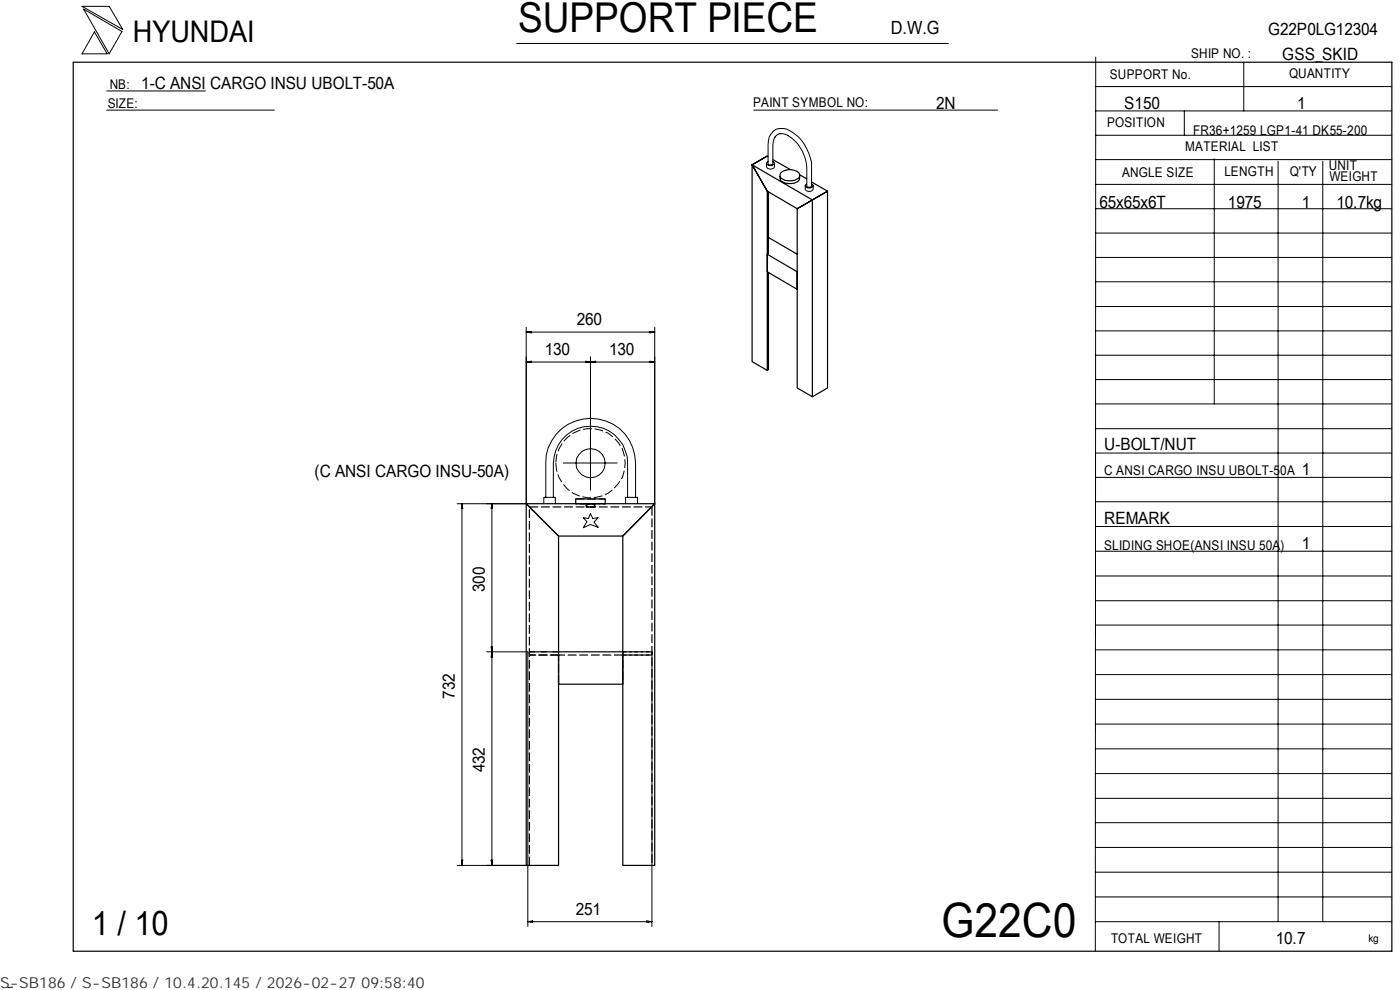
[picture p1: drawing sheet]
<svg xmlns="http://www.w3.org/2000/svg" width="297mm" height="210mm" viewBox="0 0 297 210" stroke-linecap="round" stroke-linejoin="round" font-family="sans-serif">
<g fill="none" stroke="#000" stroke-width=".21">
<path d="M17.4 1.3h5.8l2.8 5zM17.7 1.9l8.2 4.8-2.7 4.7zM20 6.8l2.7 4.6h-5.3zM22.7 19.3h20.9M109.6 9.2h91.6M232.5 18.4h62.8M232.5 12.1l-.1 189.7M263.9 13.2v10.3M22.7 23.4h35.5M159.9 23.4h51.7M162.6 34.6v.8a.96 .96 0 0 0 1.7 0v-.8M162.9 34.3l-.3 .3a.96 .96 0 0 0 1.7 0l-.3-.3"/>
<path d="M167.2 28.8a8.5 8.5 0 0 1 4 6.7v3.9a.6 .6 0 0 0 1 0v-4a9.3 9.3 0 0 0-5.2-8 2.97 2.97 0 0 0-4.1 3.2v4.1a.6 .6 0 0 0 1.1 0v-3.9v-.8l.5-1.1M167.3 28.8a1.95 1.95 0 0 0-2.9 .3M170.8 39.4v.7a.96 .96 0 0 0 1.7 0v-.7M171.2 39l-.4 .4a.96 .96 0 0 0 1.7 0l-.3-.4M232.5 39.1h62.8M232.5 33.9h62.8M232.5 28.7h62.8M232.5 23.5h62.8M251.3 23.5v5.2M257.6 33.7v52M271.2 34.2v161.3M280.6 34.2v161.3"/>
<path d="M232.5 59.8h62.8M232.5 54.6h62.8M232.5 49.4h62.8M232.5 44.3h62.8M111.6 70.4l1.1-.1v.3zM111.6 70.4h27.3M111.6 69.4v37.4h-14.6M111.6 76.8l1.1-.2v.3zM111.6 76.8h27.3M112.4 70.4v.1M112.4 76.7v.2M124.3 76.6l1 .2-1 .1z"/>
<path d="M124.6 76.7v.2M125.3 76.8l1.1-.2v.3zM125.3 75.7v28.3M126 76.7v.2M137.9 76.6l1 .2-1 .1zM137.9 70.3l1 .1-1 .2zM138.2 70.4v.1M138.2 76.7v.2M138.9 69.4v37.4M232.5 75.3h62.8M232.5 70.2h62.8M232.5 65h62.8"/>
<path d="M119.5 98.2h11.4M232.5 96.1h62.8M232.5 90.9h62.8M232.5 85.7h62.8M232.5 80.5h62.8M98 106.8l.2 1.1h-.3zM98 107.6h.1M98 106.8v76.7M104.3 107.6h.1M104.4 106.8v76.7M104.4 106.8v1.1h-.2zM115.4 106.8v-1.3h2.4v1.3"/>
<path d="M115.8 105.5v-7.3a9.5 9.5 0 0 1 9.5-9.5 9.5 9.5 0 0 1 9.5 9.5v7.3M117.4 105.5v-7.3a7.9 7.9 0 0 1 7.9-7.8 7.9 7.9 0 0 1 7.8 7.8v7.3M123.7 109.8l1.1 .2 .5-1 .5 1 1.1-.2-.9 .9 .9 1.1-1.6-.6-1.6 .7 .8-1.3zM132.7 106.8v-1.3h2.6v1.3M232.5 101.3h62.8M232.5 116.9h62.8M232.5 111.7h62.8M232.5 106.4h62.8M103.3 138.3h8.7v58.2M104.2 137.2h.2v1.1zM104.3 137.6h.1M104.3 139h.1"/>
<path d="M104.4 138.3v1.1h-.2zM138.3 138.3v58.2M232.5 137.8h62.8M232.5 132.6h62.8M232.5 122.2h62.8M232.5 127.4h62.8M232.5 158.8h62.8M232.5 153.6h62.8M232.5 148.3h62.8M232.5 143.1h62.8M232.5 179.7h62.8M232.5 174.5h62.8"/>
<path d="M232.5 169.3h62.8M232.5 164.1h62.8M97 183.5h14.6M97.9 182.4h.3l-.2 1.1zM98 182.8h.1M104.2 182.4h.2v1.1zM104.3 182.8h.1M112 195.5l1-.2v.3zM112 195.5h26.3M112.7 195.4v.2M137.2 195.3l1.1 .2-1.1 .1zM137.5 195.4v.2"/>
<path d="M232.5 195.5h62.8M232.5 190.2h62.8M232.5 185h62.8M258.6 195.5v6.3M2.7 209.4l-1 .1"/>
<circle cx="125.3" cy="98.3" r="3.1"/>
</g>
<g fill="none" stroke="#000" stroke-width=".25">
<path d="M15.5 13.2h279.8v188.6h-279.8zM159.6 35l3.2 5.5v38.1l-3.2-1.9zM162.8 33.1l-3.2 1.9 3.2 5.5 6.3 3.8 3.2-1.9-12.7-7.4 3.2-1.9 .1 .2M164 33.9l3.7 2.1M165.5 37.4v.5a2.09 2.09 0 0 0 2.4 1 1.89 1.89 0 0 0 1.7-1v-.5M165.7 36.7a2.74 2.74 0 0 1 3.9 .3v.4a2.62 2.62 0 0 1-3.5 .6 .84 .84 0 0 1-.4-1.3zM169.6 37.1l1.6 .8M172.2 38.6l3.4 1.9-6.5 3.8v38l3.2 1.8v-41.7l3.3-1.9v41.8l-3.3 1.8M163 40.7v13.1l-.2 .1v3.7l6.3 3.8v-3.8l-6.3-3.7M163 57.8v20.6l-.2 .2M163 50.4l6.1 3.5M111.6 106.8l6.9 6.9v69.8h-6.9z"/>
<path d="M111.6 106.8h27.3l-6.8 6.9h-13.6zM122.1 106.8v-1h6.3v1M138.9 106.8v76.7h-6.8v-69.8zM118.5 138.3h13.6v6.8h-13.6z"/>
</g>
<g fill="none" stroke="#000" stroke-width=".25" stroke-dasharray="1.9 .6" stroke-linecap="butt">
<path d="M112.3 107.5h26M122.1 105.8h6.3M122.1 106.8h6.3h-6.3M125.7 106.8h.4v.7h-1.6v-.7h1.2M126.1 106.8l.1 .7h-1.9v-.7h1.8M138.3 107.5v76M112.3 138.9v-.6h6.2v.6h-6.2M112.3 138.3h6.2M118.5 138.9h-6.2v-.6M132.1 138.9h-13.6M132.1 138.3h6.2v.6h-6.2M132.1 138.9h6.2v-.6h-6.2v6.8"/>
<path d="M118.5 145.1v-6.2M112.3 183.5v-76"/>
</g>
<path d="M124.5 106.8h1.6M126.1 107.5h-1.6" fill="none" stroke="#000" stroke-width=".25" stroke-dasharray=".8 .3" stroke-linecap="butt"/>
<path d="M124.3 106.8h1.9M126.2 107.5h-1.9" fill="none" stroke="#000" stroke-width=".25" stroke-dasharray="1 .3" stroke-linecap="butt"/>
<path d="M117.9 98.2a7.3 7.3 0 0 0 8.6 7.3 7.3 7.3 0 0 0 5.7-9.7 7.3 7.3 0 0 0-10.6-3.9 7.4 7.4 0 0 0-3.7 6.3" fill="none" stroke="#000" stroke-width=".21" stroke-dasharray="1.9 .6" stroke-linecap="butt"/>
<text font-size="10" x="199.7" y="198.6">G22C0</text>
<text font-size="8.7" x="109.9" y="6.9">SUPPORT PIECE</text>
<text font-size="7.2" x="19.5" y="198.3">1 / 10</text>
<text font-size="6.3" x="28.2" y="8.9">HYUNDAI</text>
<text font-size="3.9" x="189" y="7.3">D.W.G</text>
<g font-size="3.6">
<text x="269.1" y="7.5">G22P0LG12304</text>
<text x="272" y="12.7">GSS_SKID</text>
<text x="30" y="19">1-C ANSI CARGO INSU UBOLT-50A</text>
<text x="198.6" y="23.1">2N</text>
<text x="238.5" y="23.1">S150</text>
<text x="275.2" y="23.1">1</text>
<text x="233.3" y="44.1">65x65x6T</text>
<text x="260.5" y="44.1">1975</text>
<text x="276.2" y="44.1">1</text>
<text x="283.5" y="44.1">10.7kg</text>
<text x="122.3" y="68.9">260</text>
<text x="115.6" y="75.3">130</text>
<text x="129.2" y="75.3">130</text>
<text x="234.3" y="95.4">U-BOLT/NUT</text>
<text x="66.7" y="101.2">(C ANSI CARGO INSU-50A)</text>
<text x="276.2" y="100.7">1</text>
<text x="234.3" y="111.2">REMARK</text>
<text x="276.2" y="116.4">1</text>
<text x="102.9" y="125.6" transform="rotate(-90 102.9 125.6)">300</text>
<text x="96.5" y="148.2" transform="rotate(-90 96.5 148.2)">732</text>
<text x="102.9" y="163.8" transform="rotate(-90 102.9 163.8)">432</text>
<text x="122.2" y="194">251</text>
<text x="270.7" y="200.2">10.7</text>
</g>
<text font-size="3.2" fill="#323232" x="0" y="209.6">S-SB186 / S-SB186 / 10.4.20.145 / 2026-02-27 09:58:40</text>
<g font-size="2.8">
<text x="235.5" y="16.7">SUPPORT No.</text>
<text x="252.7" y="12.3">SHIP NO. :</text>
<text x="273.5" y="16.5">QUANTITY</text>
<text x="22.9" y="22.9">SIZE:</text>
<text x="23.3" y="18.8">NB:</text>
<text x="159.8" y="22.6">PAINT SYMBOL NO:</text>
<text x="234.9" y="27">POSITION</text>
<text x="253.2" y="28.5">FR36+1259 LGP1-41 DK55-200</text>
<text x="251.5" y="32">MATERIAL LIST</text>
<text x="238.1" y="37.5">ANGLE SIZE</text>
<text x="259.8" y="37.4">LENGTH</text>
<text x="273.6" y="37.4">Q'TY</text>
<text x="281.9" y="36.1">UNIT</text>
<text x="282" y="38.4">WEIGHT</text>
<text x="234.3" y="100.8">C ANSI CARGO INSU UBOLT-50A</text>
<text x="234.3" y="116.6">SLIDING SHOE(ANSI INSU 50A)</text>
<text x="235.7" y="200">TOTAL WEIGHT</text>
</g>
<text font-size="2.3" x="290.3" y="199.9">kg</text>
</svg>
